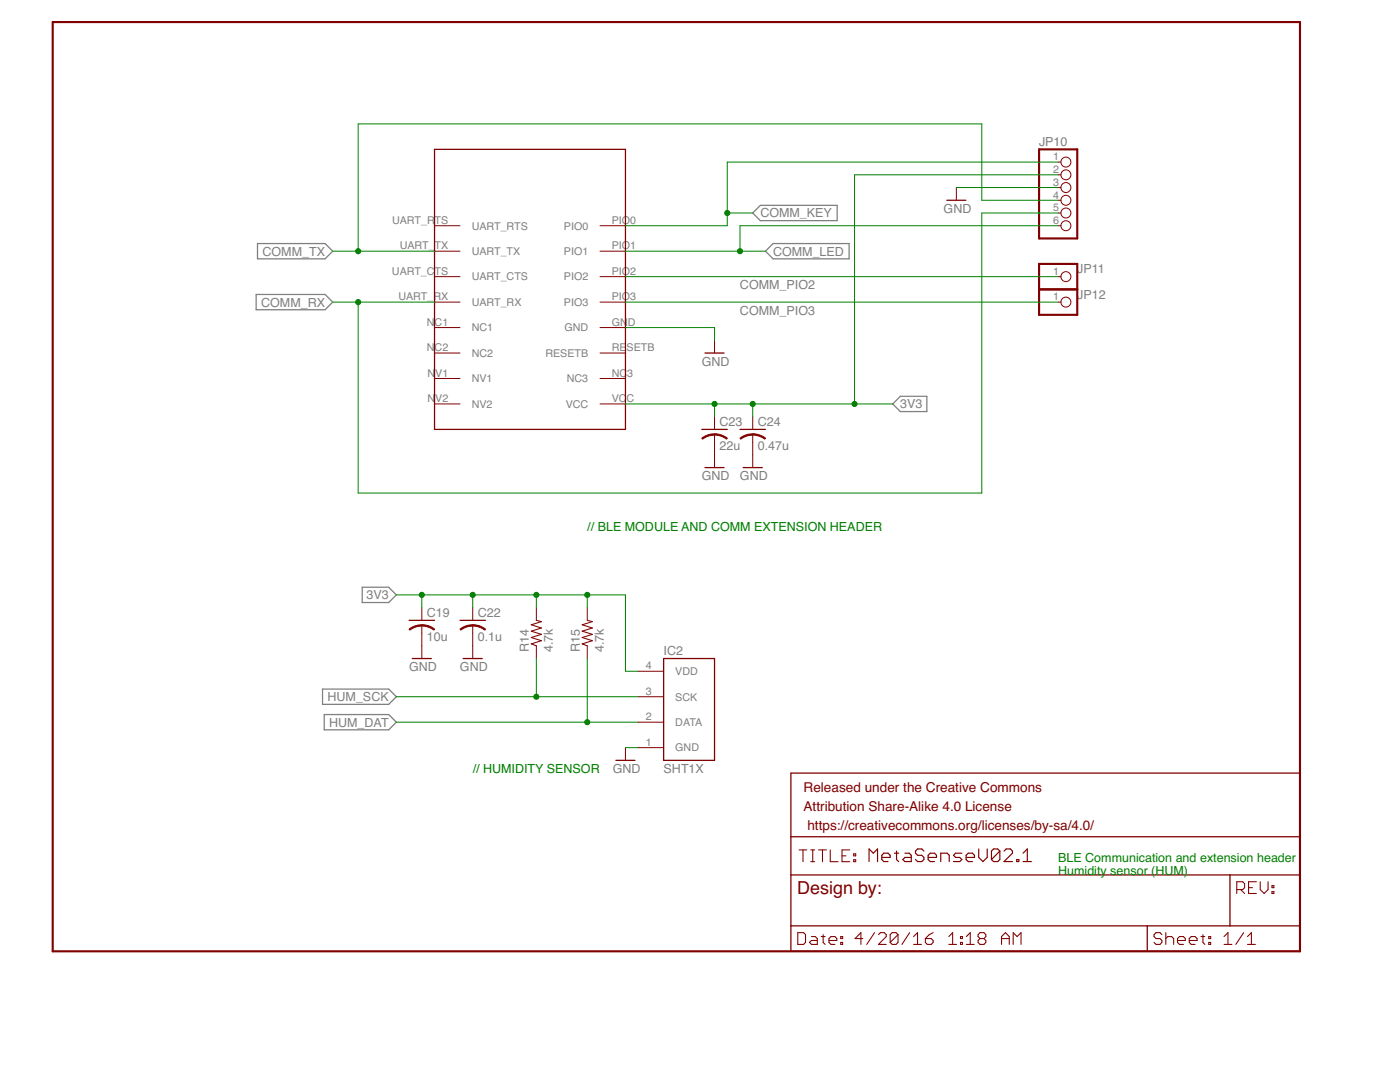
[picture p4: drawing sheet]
<svg xmlns="http://www.w3.org/2000/svg" width="279mm" height="216mm" viewBox="0 0 279 216" stroke-linecap="round" stroke-linejoin="round" font-family="sans-serif">
<path d="M51.1 58.8h13.8l1.5 1.5-1.5 1.5h-13.8zM51.4 48.6h13.5l1.5 1.5-1.5 1.5h-13.5zM150.2 42.5l1.5-1.5h15.4v3h-15.4zM152.8 50.1l1.5-1.5h15.2v3h-15.2zM178.2 80.6l1.5-1.5h5.3v3h-5.3zM72.3 117.2h5.3l1.5 1.5-1.5 1.5h-5.3zM64.4 137.5h13.2l1.5 1.5-1.5 1.5h-13.2zM64.7 142.6h12.9l1.5 1.5-1.5 1.5h-12.9z" fill="none" stroke="#808080" stroke-width=".25"/>
<path d="M10.5 4.4h248.9v185.4h-248.9zM207.4 29.8h7.6v17.8h-7.6zM207.4 52.7h7.6v10.1h-7.6zM207.4 57.7h7.6" fill="none" stroke="#800000" stroke-width=".42"/>
<g fill="none" stroke="#800000" stroke-width=".2">
<path d="M190.9 37.4v2.6M211.2 32.3h.5M211.2 34.9h.5M211.2 37.4h.5M211.2 40h.5M86.7 45h5.1M86.7 50.1h5.1M86.7 55.2h5.1M119.7 45h5.1M119.7 50.1h5.1M119.7 55.2h5.1M211.2 42.5h.5"/>
<path d="M211.2 45h.5M211.2 55.2h.5M86.7 60.3h5.1M86.7 65.4h5.1M86.7 70.4h5.1M86.7 75.5h5.1M119.7 60.3h5.1M119.7 65.4h5.1M119.7 70.4h5.1M119.7 75.5h5.1M142.6 67.9v2.5M211.2 60.3h.5"/>
<path d="M86.7 80.6h5.1M119.7 80.6h5.1M142.6 83.1v2.6M142.6 86.7v6.6M150.2 83.1v2.6M150.2 86.7v6.6M84.2 121.2v2.6M84.2 124.8v6.6M94.3 121.2v2.6M94.3 124.8v6.6M107 121.2v2.6M107 128.9v2.5"/>
<path d="M117.2 121.2v2.6M117.2 128.9v2.5M127.4 133.9h5M127.4 139h5M124.8 149.2v2.5M127.4 144.1h5M127.4 149.2h5"/>
<circle cx="212.7" cy="40" r=".99"/>
<circle cx="212.7" cy="32.3" r=".99"/>
<circle cx="212.7" cy="34.9" r=".99"/>
<circle cx="212.7" cy="37.4" r=".99"/>
<circle cx="212.7" cy="42.5" r=".99"/>
<circle cx="212.7" cy="45" r=".99"/>
<circle cx="212.7" cy="55.2" r=".99"/>
<circle cx="212.7" cy="60.3" r=".99"/>
</g>
<g fill="none" stroke="#800000" stroke-width=".25">
<path d="M86.7 29.8h38.1v55.9h-38.1zM189 40h3.8M140.7 70.4h3.8M140.1 85.7h5M140.7 93.3h3.8M147.7 85.7h5.1M148.3 93.3h3.8M81.6 123.8h5.1M82.3 131.4h3.8M91.8 123.8h5.1M92.4 131.4h3.8M132.4 131.4h10.2v20.3h-10.2z"/>
<path d="M122.9 151.7h3.8M157.8 154.3h101.6v35.5h-101.6zM157.8 174.6h101.6M157.8 167h101.6M245.5 174.6v10.1M157.8 184.7h101.6M229 184.7v5.1"/>
</g>
<g fill="#800000" stroke="#800000" stroke-width=".2">
<path d="M84.2 124.7h.3a3.9 3.9 0 0 1 2.2 .8l-.1 .2-1.4-.6-1-.2z" fill-rule="evenodd"/>
<path d="M81.6 125.5l1.2-.6 1.4-.2v.2l-1 .2-1.4 .6z" fill-rule="evenodd"/>
<path d="M94.3 124.7h.3a3.9 3.9 0 0 1 2.3 .8l-.1 .2-1.4-.6-1.1-.2z" fill-rule="evenodd"/>
<path d="M91.8 125.5l1.2-.6 1.3-.2v.2l-1 .2-1.4 .6z" fill-rule="evenodd"/>
<path d="M142.6 86.6l1.4 .2 1.2 .6-.2 .2-.9-.5-1.5-.3z" fill-rule="evenodd"/>
<path d="M140.1 87.4l1.1-.6 1.4-.2v.2l-1 .2-1.4 .6z" fill-rule="evenodd"/>
<path d="M150.2 86.6l1.4 .2 1.2 .6-.2 .2-.9-.5-1.5-.3z" fill-rule="evenodd"/>
<path d="M147.7 87.4l1.2-.6 1.3-.2v.2l-1 .2-1.4 .6z" fill-rule="evenodd"/>
</g>
<g fill="none" stroke="#800000" stroke-width=".21">
<path d="M107 123.8l1.1 .2-2.1 .7 2.1 .6-2.1 .6 2.1 .7-2.1 .6 2.1 .6-2.1 .7 1 .4M117.2 123.8l1 .2-2 .7 2 .6-2 .6 2 .7-2 .6 2 .6-2 .7 1 .4M159.5 169.6h1.5M160.3 169.6v2.3M161.8 169.6h.8M161.8 171.9h.8M162.2 169.6v2.3M163.4 169.6h1.5M164.1 169.6v2.3M165.7 169.6v2.3h1.6M168 170.8h.8M169.6 169.6h-1.6v2.3h1.6"/>
<path d="M170.4 171.6h.4v.3h-.4zM170.4 170.4h.4v.4h-.4zM246.8 177.5h1.2l.4-.4v-.8l-.4-.4h-1.2v2.4M247.6 177.5l.8 .8M249.2 177.1h.8M250.7 175.9h-1.5v2.4h1.5M251.5 175.9v1.6l.8 .8 .8-.8v-1.6M253.9 177.9h.3v.4h-.3zM253.9 176.7h.3v.4h-.3zM159.2 186.1h1.2l.4 .4v1.5l-.4 .4h-1.2zM161.9 186.9h.8l.4 .4v1.1h-1.2l-.4-.4 .4-.3h1.2M163.9 186.9h.8"/>
<path d="M164.3 186.5v1.5l.4 .4M165.4 187.7h1.6v-.4l-.4-.4h-.8l-.4 .4v.7l.4 .4h.8M167.8 188h.4v.4h-.4zM167.8 186.9h.4v.4h-.4zM172.2 187.3h-1.6l1.2-1.2v2.3M174.5 186.1l-1.5 2.3M175.3 186.5l.4-.4h.8l.4 .4v.4l-1.6 1.5h1.6M179.2 186.5v1.5l-.4 .4h-.7l-.4-.4M179.2 186.5l-.4-.4h-.7l-.4 .4v1.5M179.2 186.5l-1.5 1.5M181.5 186.1l-1.5 2.3M182.3 188.4h1.6"/>
<path d="M182.3 186.9l.8-.8v2.3M184.7 187.3h1.1l.4 .4v.3l-.4 .4h-.7l-.4-.4zM186.2 186.1l-.8 .4-.7 .8M189.4 188.4h1.5M189.4 186.9l.7-.8v2.3M191.7 188h.4v.4h-.4zM191.7 186.9h.4v.4h-.4zM192.8 188.4h1.6M192.8 186.9l.8-.8v2.3M195.6 187.3l-.4 .4v.3l.4 .4h.8l.3-.4v-.3l-.3-.4M195.6 187.3l-.4-.4v-.4l.4-.4h.8l.3 .4v.4l-.3 .4M195.6 187.3h.8"/>
<path d="M199.9 187.3h1.5M199.9 188.4v-1.5l.8-.8 .7 .8v1.5M202.2 188.4v-2.3l.8 .8 .8-.8v2.3M231.9 186.5l-.4-.4h-.8l-.4 .4v.4l.4 .4h.8l.4 .4v.3l-.4 .4h-.8l-.4-.4M232.7 187.3l.3-.4h.8l.4 .4v1.1M232.7 186.1v2.3M235 187.7h1.6v-.4l-.4-.4h-.8l-.4 .4v.7l.4 .4h.8M237.3 187.7h1.6v-.4l-.4-.4h-.8l-.4 .4v.7l.4 .4h.8M239.7 186.9h.8M240.1 186.5v1.5l.4 .4M241.2 188h.4v.4h-.4zM241.2 186.9h.4v.4h-.4z"/>
<path d="M244.3 188.4h1.6M244.3 186.9l.8-.8v2.3M248.2 186.1l-1.6 2.3M249 188.4h1.5M249 186.9l.7-.8v2.3"/>
</g>
<g fill="none" stroke="#800000" stroke-width=".23">
<path d="M173.4 171.9v-2.5l.9 .8 .8-.8v2.5M176 171.1h1.7v-.4l-.5-.5h-.8l-.4 .5v.8l.4 .4h.8M178.5 170.2h.8M178.9 169.8v1.7l.4 .4M180.6 170.2h.8l.5 .5v1.2h-1.3l-.4-.4 .4-.4h1.3M184.4 169.8l-.4-.4h-.9l-.4 .4v.4l.4 .5h.9l.4 .4v.4l-.4 .4h-.9l-.4-.4M185.2 171.1h1.7v-.4l-.4-.5h-.8l-.5 .5v.8l.5 .4h.8M187.7 171.9v-1.7h1.3l.4 .5v1.2M192 170.2h-1.3l-.4 .5 .4 .4h.8l.5 .4-.5 .4h-1.2M192.8 171.1h1.7v-.4l-.4-.5h-.9l-.4 .5v.8l.4 .4h.9M195.3 169.4v1.7l.9 .8 .8-.8v-1.7M199.5 169.8v1.7l-.4 .4h-.8l-.4-.4"/>
<path d="M199.5 169.8l-.4-.4h-.8l-.4 .4v1.7M199.5 169.8l-1.6 1.7M200.4 169.8l.4-.4h.9l.4 .4v.4l-1.7 1.7h1.7M202.9 171.5h.4v.4h-.4zM204.2 171.9h1.6M204.2 170.2l.8-.8v2.5"/>
</g>
<g fill="none" stroke="#008000" stroke-width=".2">
<path d="M190.9 37.4h20.3M211.2 34.9h-40.7v45.7M211.2 40h-15.3v-15.3h-124.4v25.4M211.2 32.3h-66.1v12.7h-20.3M66.4 50.1h20.3M124.8 50.1h28M124.8 55.2h86.4M145.1 42.5h5.1M211.2 42.5h-15.3v55.9h-124.4v-38.1M211.2 45h-63.5v5.1M66.4 60.3h20.3M124.8 65.4h17.8v2.5"/>
<path d="M124.8 60.3h86.4M124.8 80.6h53.4M142.6 80.6v2.5M150.2 80.6v2.5M79.1 118.7h45.7v15.2h2.6M84.2 118.7v2.5M94.3 118.7v2.5M107 118.7v2.5M117.2 118.7v2.5M79.1 139h48.3M107 131.4v7.6M117.2 131.4v12.7"/>
<path d="M79.1 144.1h48.3M124.8 149.2h2.6"/>
</g>
<g fill="#008000" stroke="#008000" stroke-width=".2">
<circle cx="84.2" cy="118.7" r=".51"/>
<circle cx="94.3" cy="118.7" r=".51"/>
<circle cx="107" cy="118.7" r=".51"/>
<circle cx="117.2" cy="118.7" r=".51"/>
<circle cx="142.6" cy="80.6" r=".51"/>
<circle cx="150.2" cy="80.6" r=".51"/>
<circle cx="170.5" cy="80.6" r=".51"/>
<circle cx="71.5" cy="50.1" r=".51"/>
<circle cx="71.5" cy="60.3" r=".51"/>
<circle cx="145.1" cy="42.5" r=".51"/>
<circle cx="147.7" cy="50.1" r=".51"/>
<circle cx="107" cy="139" r=".51"/>
<circle cx="117.2" cy="144.1" r=".51"/>
</g>
<text font-size="3.6" fill="#800000" x="159.1" y="178.4">Design by:</text>
<g font-size="2.7" fill="#800000">
<text x="160.4" y="158.1">Released under the Creative Commons</text>
<text x="160.4" y="161.9">Attribution Share-Alike 4.0 License</text>
<text x="161.1" y="165.7">https://creativecommons.org/licenses/by-sa/4.0/</text>
</g>
<g font-size="2.5" fill="#808080">
<text x="207.4" y="29.2">JP10</text>
<text x="151.7" y="43.4">COMM_KEY</text>
<text x="188.3" y="42.5">GND</text>
<text x="52.4" y="51">COMM_TX</text>
<text x="154.3" y="51">COMM_LED</text>
<text x="147.7" y="57.7">COMM_PIO2</text>
<text x="215" y="54.6">JP11</text>
<text x="215" y="59.7">JP12</text>
<text x="52.1" y="61.2">COMM_RX</text>
<text x="147.7" y="62.8">COMM_PIO3</text>
<text x="140.1" y="73">GND</text>
<text x="179.7" y="81.5">3V3</text>
<text x="143.6" y="89.9">22u</text>
<text x="143.6" y="85.1">C23</text>
<text x="151.2" y="89.9">0.47u</text>
<text x="151.2" y="85.1">C24</text>
<text x="140.1" y="95.8">GND</text>
<text x="147.7" y="95.8">GND</text>
<text x="73.1" y="119.6">3V3</text>
<text x="85.2" y="123.1">C19</text>
<text x="95.4" y="123.1">C22</text>
<text x="85.2" y="128">10u</text>
<text x="95.4" y="128">0.1u</text>
<text x="105.5" y="130.1" transform="rotate(-90 105.5 130.1)">R14</text>
<text x="110.3" y="130.1" transform="rotate(-90 110.3 130.1)">4.7k</text>
<text x="115.7" y="130.1" transform="rotate(-90 115.7 130.1)">R15</text>
<text x="120.5" y="130.1" transform="rotate(-90 120.5 130.1)">4.7k</text>
<text x="132.4" y="130.6">IC2</text>
<text x="81.6" y="133.9">GND</text>
<text x="91.8" y="133.9">GND</text>
<text x="65.4" y="139.9">HUM_SCK</text>
<text x="65.7" y="145">HUM_DAT</text>
<text x="122.3" y="154.3">GND</text>
<text x="132.4" y="154.3">SHT1X</text>
</g>
<g font-size="2.5" fill="#008000">
<text x="117.2" y="106">// BLE MODULE AND COMM EXTENSION HEADER</text>
<text x="94.3" y="154.3">// HUMIDITY SENSOR</text>
<text x="211.2" y="171.9">BLE Communication and extension header</text>
<text x="211.2" y="174.6">Humidity sensor (HUM)</text>
</g>
<g font-size="2.1" fill="#808080">
<text x="210.2" y="32">1</text>
<text x="210.2" y="34.5">2</text>
<text x="210.2" y="37.1">3</text>
<text x="210.2" y="39.6">4</text>
<text x="78.2" y="44.7">UART_R</text>
<text x="86.7" y="44.7">TS</text>
<text x="94.1" y="45.8">UART_RTS</text>
<text x="112.5" y="45.8">PIO0</text>
<text x="122.1" y="44.7">PIO0</text>
<text x="210.2" y="42.2">5</text>
<text x="210.2" y="44.7">6</text>
<text x="79.8" y="49.8">UART_</text>
<text x="86.7" y="49.8">TX</text>
<text x="94.1" y="50.9">UART_TX</text>
<text x="112.5" y="50.9">PIO1</text>
<text x="122.1" y="49.8">PIO1</text>
<text x="78.2" y="54.9">UART_C</text>
<text x="79.5" y="59.9">UART_RX</text>
<text x="86.7" y="54.9">TS</text>
<text x="94.1" y="56">UART_CTS</text>
<text x="112.5" y="56">PIO2</text>
<text x="122.1" y="59.9">PIO3</text>
<text x="122.1" y="54.9">PIO2</text>
<text x="210.2" y="54.9">1</text>
<text x="210.2" y="59.9">1</text>
<text x="85.2" y="65">N</text>
<text x="86.7" y="65">C1</text>
<text x="94.1" y="61">UART_RX</text>
<text x="112.5" y="61">PIO3</text>
<text x="122.1" y="65">GN</text>
<text x="125.3" y="65">D</text>
<text x="85.2" y="70.1">N</text>
<text x="86.7" y="70.1">C2</text>
<text x="94.1" y="66.1">NC1</text>
<text x="94.1" y="71.2">NC2</text>
<text x="108.9" y="71.2">RESETB</text>
<text x="112.7" y="66.1">GND</text>
<text x="122.1" y="70.1">RE</text>
<text x="125" y="70.1">SETB</text>
<text x="85.3" y="75.2">N</text>
<text x="86.9" y="75.2">V1</text>
<text x="94.1" y="76.3">NV1</text>
<text x="113.1" y="76.3">NC3</text>
<text x="122.1" y="75.2">NC</text>
<text x="125.2" y="75.2">3</text>
<text x="85.3" y="80.2">N</text>
<text x="86.9" y="80.2">V2</text>
<text x="94.1" y="81.4">NV2</text>
<text x="112.9" y="81.4">VCC</text>
<text x="122.1" y="80.2">VC</text>
<text x="125" y="80.2">C</text>
<text x="128.9" y="133.6">4</text>
<text x="134.8" y="134.7">VDD</text>
<text x="128.9" y="138.7">3</text>
<text x="128.9" y="143.7">2</text>
<text x="134.8" y="139.8">SCK</text>
<text x="128.9" y="148.8">1</text>
<text x="134.8" y="144.9">DATA</text>
<text x="134.8" y="149.9">GND</text>
</g>
</svg>
